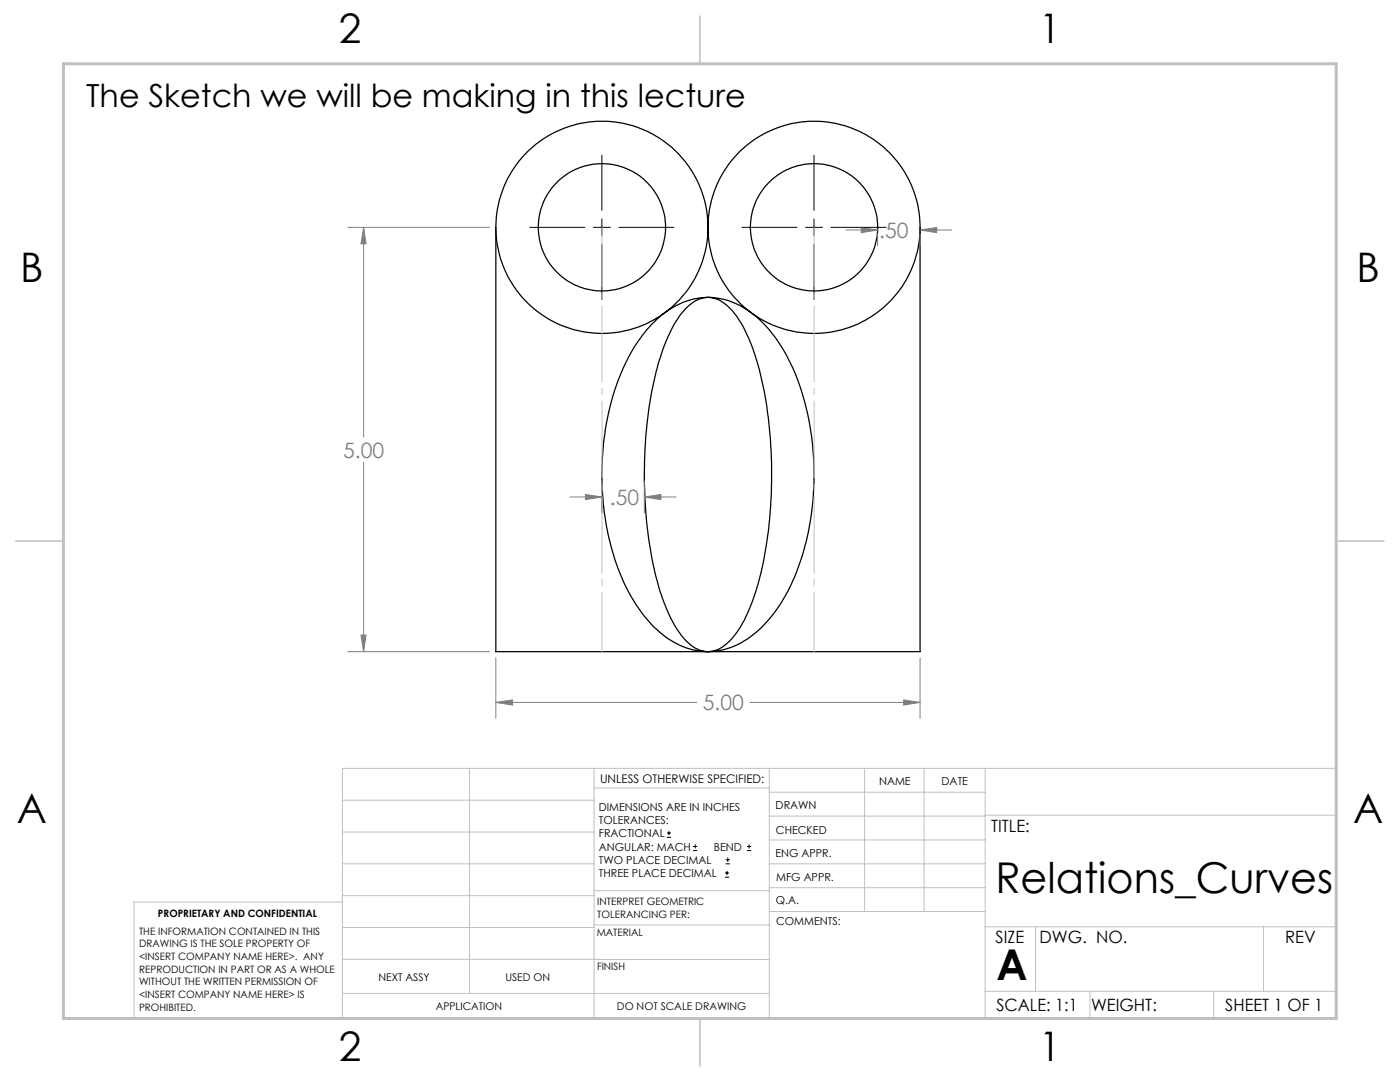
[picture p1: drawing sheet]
<svg xmlns="http://www.w3.org/2000/svg" width="279mm" height="216mm" viewBox="0 0 279 216" stroke-linecap="round" stroke-linejoin="round" font-family="sans-serif">
<g fill="none" stroke="#000" stroke-width=".2">
<path d="M120.1 31v11M162.5 31v11M105.7 45.4h11M118.4 45.4h3.4M120.1 43.7v3.4M120.1 48.8v11M123.5 45.4h11M148.1 45.4h11M160.8 45.4h3.3M162.5 43.7v3.4M162.5 48.8v11M165.8 45.4h11"/>
<path d="M133.1 167.1h.8M133.1 166.2h.8M133.5 165.8v.9M138.3 169.7h.8M138.3 168.9h.8M138.7 168.5v.8M144.7 175h.8M144.7 174.2h.8M144.8 172.4h.9M144.8 171.6h.9M145.1 173.8v.8M145.2 171.1v.9"/>
<path d="M149.1 169.7h.8M149.1 168.9h.8M149.5 168.5v.8"/>
</g>
<g fill="none" stroke="#000" stroke-width=".25">
<path d="M99 45.4v84.6h84.6v-84.6M130.1 64.7a15.2 15.2 0 0 1 12.7-5.3 17.7 17.7 0 0 1 11.7 7.6 44.4 44.4 0 0 1 7.7 22.7 53 53 0 0 1-5 28.4 23.8 23.8 0 0 1-10.2 10.6 13.8 13.8 0 0 1-15.6-2.8 34.3 34.3 0 0 1-9.6-17.4 55.8 55.8 0 0 1 2.6-35.1 31.4 31.4 0 0 1 5.7-8.7zM136.6 61.8a5.7 5.7 0 0 1 6.2-2.2 11.6 11.6 0 0 1 5.6 5.8 57.4 57.4 0 0 1 5.2 20.7 86.4 86.4 0 0 1-2.8 32 23.2 23.2 0 0 1-5.8 10.4 5.3 5.3 0 0 1-7.8-.4 26.2 26.2 0 0 1-5.9-11.6 88.5 88.5 0 0 1 .3-44.5 27.8 27.8 0 0 1 5-10.2z"/>
<circle cx="120.1" cy="45.4" r="12.7"/>
<circle cx="120.1" cy="45.4" r="21.2"/>
<circle cx="162.5" cy="45.4" r="12.7"/>
<circle cx="162.5" cy="45.4" r="21.2"/>
</g>
<g fill="none" stroke="#808080" stroke-width=".2">
<path d="M69.4 45.4h28.3M72.6 45.4l.5 3.2h-1.1zM72.6 45.4v41.8M168.8 45.9h6.4M171.9 45.4l3.3 .5-3.3 .5zM175.2 46.6v2.5M183.6 45.9l3.3-.5v1zM183.6 46.6v2.5M183.6 45.9h6.4M72.6 92.3v37.7M113.8 99.2h6.3M116.8 98.7l3.3 .5-3.3 .5z"/>
<path d="M120.1 96v6.3M128.6 96v6.3M128.6 99.2h6.3M128.6 99.2l3.3-.5v1zM69.4 130h28.3M72 126.7h1.1l-.5 3.3zM99 131.3v12M180.3 139.7l3.3 .5-3.3 .5zM183.6 131.3v12M99 140.2h40.1M99 140.2l3.3-.5v1zM149.6 140.2h34"/>
</g>
<path d="M120.1 45.3v84.7M162.5 45.3v84.7" fill="none" stroke="#c0c0c0" stroke-width=".2" stroke-dasharray="15.2 1.3 1.3 1.3" stroke-dashoffset="3.4"/>
<g fill="none" stroke="#c0c0c0" stroke-width=".2">
<path d="M68.3 159.7h50.3M93.7 153.3v44.9M118.6 153.3v49.9M118.6 157.2h34.9M153.5 153.3v49.9M153.5 158.1h43.1M172.5 153.3v28.6M184.4 153.3v28.6M196.6 153.3v49.9M68.3 180h-41.6v23.2h240v-49.9h-198.4v49.9M68.3 178.7h50.3M68.3 172.4h50.3"/>
<path d="M68.3 166h50.3M118.6 177.7h35M153.5 167.6h43.1M153.5 162.8h43.1M153.5 172.4h43.1M153.5 177.1h43.1M196.6 162.7h70.1M68.3 198.2h85.2M68.3 191.4l85.2 .1M68.3 185.1h50.3M118.6 184.6h35M153.6 181.9h43"/>
<path d="M196.6 197.8h70.1M196.6 184.9h70.1M206.7 184.9v12.9M217.5 197.8v5.4M242.2 197.8v5.4M252.2 184.9v12.9"/>
</g>
<path d="M139.7 3.2v9.5M3.1 107.9h9.6M266.7 107.9h9.5M139.7 203.2v9.6" fill="none" stroke="#c0c0c0" stroke-width=".3"/>
<path d="M12.7 12.7h254v190.5h-254z" fill="none" stroke="#c0c0c0" stroke-width=".6"/>
<path d="M72 126.7h1.1l-.5 3.3zM72.6 45.4l.5 3.2h-1.1zM180.3 139.7l3.3 .5-3.3 .5zM99 140.2l3.3-.5v1zM128.6 99.2l3.3-.5v1zM116.8 98.7l3.3 .5-3.3 .5zM171.9 45.4l3.3 .5-3.3 .5zM183.6 45.9l3.3-.5v1z" fill="#808080"/>
<g font-size="8.5">
<text x="198.7" y="178.2">Relations_Curves</text>
<text x="198.9" y="195.5">A</text>
</g>
<g font-size="8.1">
<text x="67.6" y="8.6">2</text>
<text x="207.3" y="8.6">1</text>
<text x="4" y="56.2">B</text>
<text x="270.7" y="56.2">B</text>
<text x="3.3" y="164.1">A</text>
<text x="270" y="164.1">A</text>
<text x="67.6" y="211.7">2</text>
<text x="207.3" y="211.7">1</text>
</g>
<text font-size="6.3" x="17.2" y="21.3">The Sketch we will be making in this lecture</text>
<g font-size="4.2" fill="#808080">
<text x="175.5" y="47.5">.50</text>
<text x="68.5" y="91.3">5.00</text>
<text x="121.7" y="100.8">.50</text>
<text x="140.2" y="141.8">5.00</text>
</g>
<g font-size="3.4">
<text x="197.8" y="166">TITLE:</text>
<text x="198.7" y="188.1">SIZE</text>
<text x="207.5" y="188.1">DWG. NO.</text>
<text x="256.5" y="188.2">REV</text>
<text x="198.8" y="201.7">SCALE: 1:1</text>
<text x="217.7" y="201.8">WEIGHT:</text>
<text x="244.5" y="201.7">SHEET 1 OF 1</text>
</g>
<text font-size="2.4" x="119.8" y="156.2">UNLESS OTHERWISE SPECIFIED:</text>
<g font-size="2.2">
<text x="119.5" y="161.8">DIMENSIONS ARE IN INCHES</text>
<text x="154.8" y="161.4">DRAWN</text>
<text x="175.4" y="156.6">NAME</text>
<text x="187.9" y="156.7">DATE</text>
<text x="119.5" y="164.4">TOLERANCES:</text>
<text x="119.5" y="167.1">FRACTIONAL</text>
<text x="154.9" y="166.3">CHECKED</text>
<text x="119.5" y="169.7">ANGULAR: MACH</text>
<text x="119.5" y="172.4">TWO PLACE DECIMAL</text>
<text x="142.5" y="169.7">BEND</text>
<text x="154.8" y="171">ENG APPR.</text>
<text x="119.5" y="175">THREE PLACE DECIMAL</text>
<text x="154.9" y="175.7">MFG APPR.</text>
<text x="154.9" y="180.4">Q.A.</text>
<text x="154.9" y="184.6">COMMENTS:</text>
</g>
<g font-size="2.1">
<text x="75.5" y="195.7">NEXT ASSY</text>
<text x="100.9" y="195.7">USED ON</text>
<text x="86.9" y="201.5">APPLICATION</text>
<text x="123.1" y="201.6">DO NOT SCALE DRAWING</text>
</g>
<g font-size="2">
<text x="31.5" y="182.9">PROPRIETARY AND CONFIDENTIAL</text>
<text x="119.2" y="180.6">INTERPRET GEOMETRIC</text>
<text x="119.2" y="183.1">TOLERANCING PER:</text>
<text x="27.8" y="186.5">THE INFORMATION CONTAINED IN THIS</text>
<text x="27.8" y="189">DRAWING IS THE SOLE PROPERTY OF</text>
<text x="27.8" y="191.6">&lt;INSERT COMPANY NAME HERE&gt;. ANY</text>
<text x="119.1" y="186.7">MATERIAL</text>
<text x="27.8" y="194.1">REPRODUCTION IN PART OR AS A WHOLE</text>
<text x="27.8" y="196.6">WITHOUT THE WRITTEN PERMISSION OF</text>
<text x="119.1" y="193.5">FINISH</text>
<text x="27.8" y="199.1">&lt;INSERT COMPANY NAME HERE&gt; IS</text>
<text x="27.8" y="201.7">PROHIBITED.</text>
</g>
</svg>
